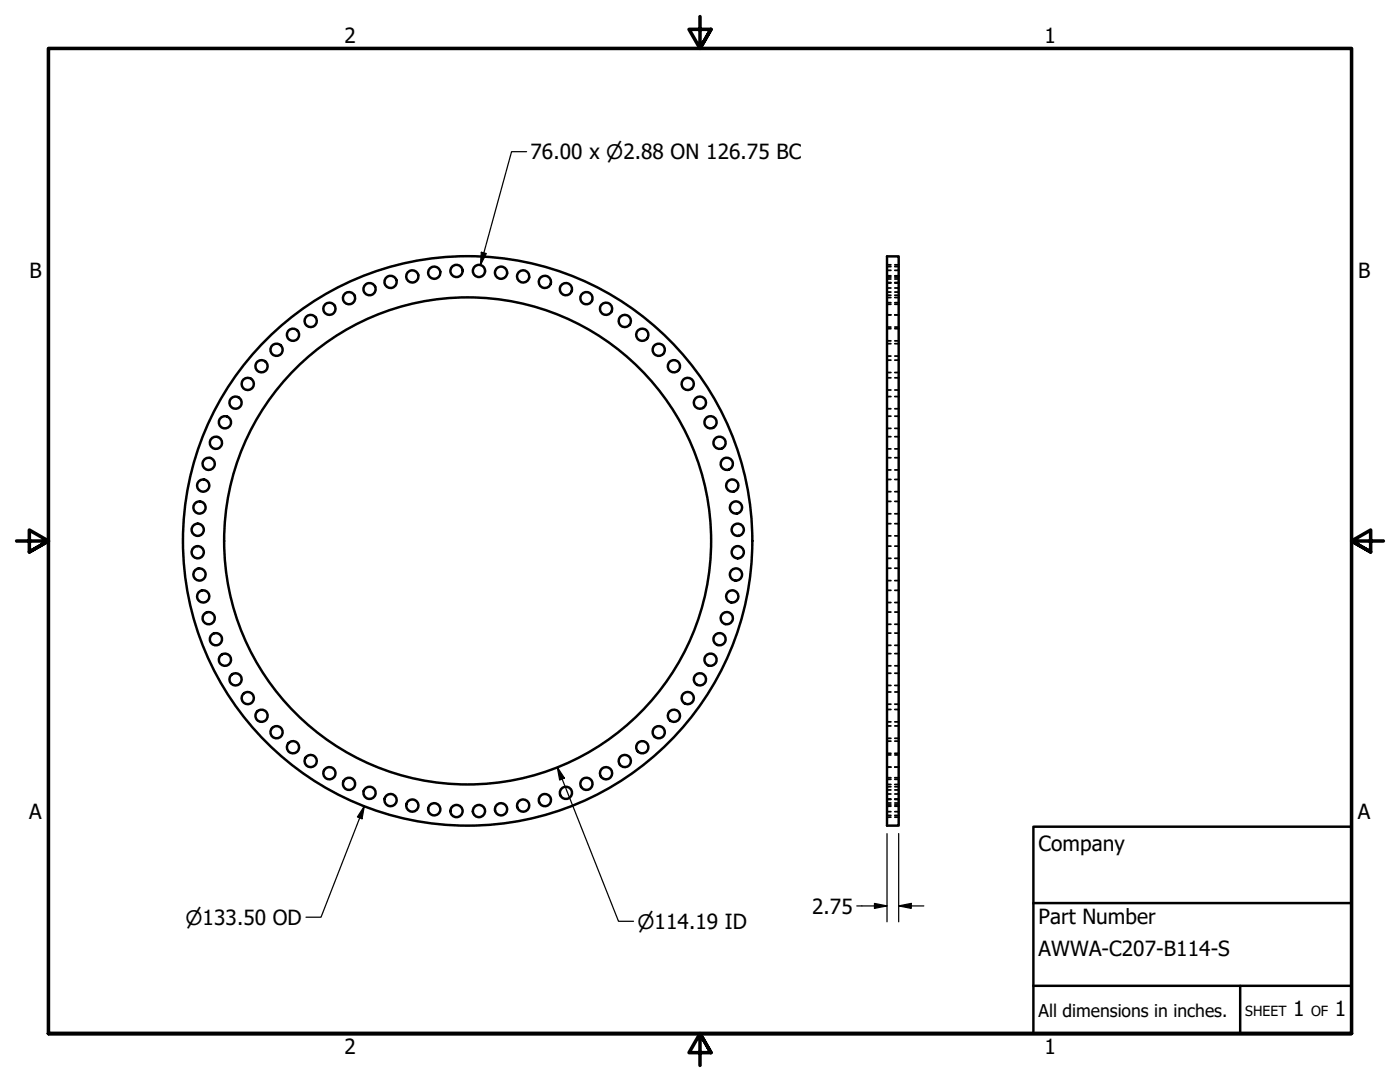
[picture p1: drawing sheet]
<svg xmlns="http://www.w3.org/2000/svg" width="279mm" height="216mm" viewBox="0 0 279 216" stroke-linecap="round" stroke-linejoin="round" font-family="sans-serif">
<!-- layer: Visible (ANSI) -->
<g fill="none" stroke="#000" stroke-width=".49">
<path d="M177 51.2h2.4v113.5h-2.4z"/>
<circle cx="69.7" cy="59.5" r="1.22"/>
<circle cx="73.7" cy="57.7" r="1.22"/>
<circle cx="77.9" cy="56.3" r="1.22"/>
<circle cx="82.3" cy="55.2" r="1.22"/>
<circle cx="86.7" cy="54.4" r="1.22"/>
<circle cx="91.1" cy="54.1" r="1.22"/>
<circle cx="95.6" cy="54.1" r="1.22"/>
<circle cx="100" cy="54.4" r="1.22"/>
<circle cx="104.4" cy="55.2" r="1.22"/>
<circle cx="108.7" cy="56.3" r="1.22"/>
<circle cx="112.9" cy="57.7" r="1.22"/>
<circle cx="117" cy="59.5" r="1.22"/>
<circle cx="49.4" cy="76.6" r="1.22"/>
<circle cx="52.2" cy="73.1" r="1.22"/>
<circle cx="55.2" cy="69.8" r="1.22"/>
<circle cx="58.5" cy="66.8" r="1.22"/>
<circle cx="62" cy="64" r="1.22"/>
<circle cx="65.7" cy="61.6" r="1.22"/>
<circle cx="120.9" cy="61.6" r="1.22"/>
<circle cx="124.7" cy="64" r="1.22"/>
<circle cx="128.2" cy="66.8" r="1.22"/>
<circle cx="131.5" cy="69.8" r="1.22"/>
<circle cx="134.5" cy="73.1" r="1.22"/>
<circle cx="137.2" cy="76.6" r="1.22"/>
<circle cx="40.6" cy="96.9" r="1.22"/>
<circle cx="41.6" cy="92.6" r="1.22"/>
<circle cx="43.1" cy="88.4" r="1.22"/>
<circle cx="44.9" cy="84.3" r="1.22"/>
<circle cx="47" cy="80.3" r="1.22"/>
<circle cx="139.7" cy="80.3" r="1.22"/>
<circle cx="141.8" cy="84.3" r="1.22"/>
<circle cx="143.6" cy="88.4" r="1.22"/>
<circle cx="145" cy="92.6" r="1.22"/>
<circle cx="146.1" cy="96.9" r="1.22"/>
<circle cx="39.5" cy="105.7" r="1.22"/>
<circle cx="39.5" cy="110.2" r="1.22"/>
<circle cx="39.8" cy="101.3" r="1.22"/>
<circle cx="39.8" cy="114.6" r="1.22"/>
<circle cx="40.6" cy="119" r="1.22"/>
<circle cx="93.3" cy="107.9" r="56.8"/>
<circle cx="93.3" cy="107.9" r="48.6"/>
<circle cx="146.1" cy="119" r="1.22"/>
<circle cx="146.9" cy="101.3" r="1.22"/>
<circle cx="146.9" cy="114.6" r="1.22"/>
<circle cx="147.2" cy="105.7" r="1.22"/>
<circle cx="147.2" cy="110.2" r="1.22"/>
<circle cx="41.6" cy="123.3" r="1.22"/>
<circle cx="43.1" cy="127.5" r="1.22"/>
<circle cx="44.9" cy="131.6" r="1.22"/>
<circle cx="47" cy="135.6" r="1.22"/>
<circle cx="49.4" cy="139.3" r="1.22"/>
<circle cx="137.2" cy="139.3" r="1.22"/>
<circle cx="139.7" cy="135.6" r="1.22"/>
<circle cx="141.8" cy="131.6" r="1.22"/>
<circle cx="143.6" cy="127.5" r="1.22"/>
<circle cx="145" cy="123.3" r="1.22"/>
<circle cx="52.2" cy="142.8" r="1.22"/>
<circle cx="55.2" cy="146.1" r="1.22"/>
<circle cx="58.5" cy="149.1" r="1.22"/>
<circle cx="62" cy="151.9" r="1.22"/>
<circle cx="65.7" cy="154.3" r="1.22"/>
<circle cx="69.7" cy="156.4" r="1.22"/>
<circle cx="73.7" cy="158.2" r="1.22"/>
<circle cx="77.9" cy="159.6" r="1.22"/>
<circle cx="108.7" cy="159.6" r="1.22"/>
<circle cx="112.9" cy="158.2" r="1.22"/>
<circle cx="117" cy="156.4" r="1.22"/>
<circle cx="121" cy="154.3" r="1.22"/>
<circle cx="124.7" cy="151.9" r="1.22"/>
<circle cx="128.2" cy="149.1" r="1.22"/>
<circle cx="131.5" cy="146.1" r="1.22"/>
<circle cx="134.5" cy="142.8" r="1.22"/>
<circle cx="82.3" cy="160.7" r="1.22"/>
<circle cx="86.7" cy="161.5" r="1.22"/>
<circle cx="91.1" cy="161.8" r="1.22"/>
<circle cx="95.6" cy="161.8" r="1.22"/>
<circle cx="100" cy="161.5" r="1.22"/>
<circle cx="104.4" cy="160.7" r="1.22"/>
</g>
<!-- layer: Hidden (ANSI) -->
<g fill="none" stroke="#000" stroke-width=".35">
<path d="M177 59.4h.8M177 55.7h.8M177 53.2h.8M177 56.4h.8M177 53.9h.8M177 57.5h.8M177 55h.8M177 58.9h.8M177 56.5h.8M177 58.3h.8M177 55.3h.8M177 52.8h.8"/>
<path d="M178.6 59.4h.8M178.6 55.7h.8M178.6 53.2h.8M178.6 56.4h.8M178.6 53.9h.8M178.6 57.5h.8M178.6 55h.8M178.6 58.9h.8M178.6 56.5h.8M178.6 58.3h.8M178.6 55.3h.8M178.6 52.8h.8"/>
<path d="M177 60.7h.8M177 62.8h.8M177 60.4h.8M177 65.3h.8M177 68h.8M177 65.6h.8M177 71h.8M177 68.6h.8M177 74.3h.8M177 71.9h.8M177 77.8h.8M177 75.4h.8"/>
<path d="M177 79.1h.8M178.6 60.7h.8M178.6 62.8h.8M178.6 60.4h.8M178.6 65.3h.8M178.6 68h.8M178.6 65.6h.8M178.6 71h.8M178.6 68.6h.8M178.6 74.3h.8M178.6 71.9h.8M178.6 77.8h.8"/>
<path d="M178.6 75.4h.8M178.6 79.1h.8M177 81.6h.8M177 85.5h.8M177 83h.8M177 89.6h.8M177 87.1h.8M177 93.8h.8M177 91.3h.8M177 98.1h.8M177 95.7h.8M178.6 81.6h.8"/>
<path d="M178.6 85.5h.8M178.6 83h.8M178.6 89.6h.8M178.6 87.1h.8M178.6 93.8h.8M178.6 91.3h.8M178.6 98.1h.8M178.6 95.7h.8M177 102.5h.8M177 100h.8M177 106.9h.8M177 104.5h.8"/>
<path d="M177 111.4h.8M177 109h.8M177 115.9h.8M177 113.4h.8M177 117.8h.8M178.6 102.5h.8M178.6 100h.8M178.6 106.9h.8M178.6 104.5h.8M178.6 111.4h.8M178.6 109h.8M178.6 115.9h.8"/>
<path d="M178.6 113.4h.8M178.6 117.8h.8M177 120.2h.8M177 124.6h.8M177 122.1h.8M177 128.8h.8M177 126.3h.8M177 132.9h.8M177 130.4h.8M177 136.8h.8M177 134.3h.8M177 138.1h.8"/>
<path d="M178.6 120.2h.8M178.6 124.6h.8M178.6 122.1h.8M178.6 128.8h.8M178.6 126.3h.8M178.6 132.9h.8M178.6 130.4h.8M178.6 136.8h.8M178.6 134.3h.8M178.6 138.1h.8M177 156.5h.8M177 140.5h.8"/>
<path d="M177 144h.8M177 141.6h.8M177 147.3h.8M177 144.9h.8M177 150.3h.8M177 147.9h.8M177 153.1h.8M177 150.6h.8M177 155.5h.8M177 157.6h.8M177 155.2h.8M177 159.4h.8"/>
<path d="M177 157h.8M177 158.4h.8M177 159.5h.8M178.6 156.5h.8M178.6 140.5h.8M178.6 144h.8M178.6 141.6h.8M178.6 147.3h.8M178.6 144.9h.8M178.6 150.3h.8M178.6 147.9h.8M178.6 153.1h.8"/>
<path d="M178.6 150.6h.8M178.6 155.5h.8M178.6 157.6h.8M178.6 155.2h.8M178.6 159.4h.8M178.6 157h.8M178.6 158.4h.8M178.6 159.5h.8M177 160.9h.8M177 162h.8M177 162.7h.8M177 160.2h.8"/>
<path d="M177 163.1h.8M177 160.6h.8M178.6 160.9h.8M178.6 162h.8M178.6 162.7h.8M178.6 160.2h.8M178.6 163.1h.8M178.6 160.6h.8"/>
</g>
<!-- layer: Border (ANSI) -->
<path d="M139.7 3.3v6.4l-2.2-3.8h4.4l-2.2 3.8 2.2-3.8M3.3 107.9h6.4l-3.8-2.1v4.3l3.8-2.2-3.8 2.2M276.1 107.9h-6.4l3.8-2.1v4.3l-3.8-2.2 3.8 2.2M9.7 206.2v-196.5h260v196.5h-260h260M141.9 210l-2.2-3.8 2.2 3.8h-4.4l2.2-3.8v6.4" fill="none" stroke="#000" stroke-width=".71"/>
<!-- layer: Title (ANSI) -->
<path d="M206.2 165h63.5v41.2h-63.5zM206.2 196.7h63.5M206.2 180.2h63.5M247.5 196.7v9.5" fill="none" stroke="#000" stroke-width=".49"/>
<!-- layer: Dimension (ANSI) -->
<path d="M105.1 30.3h-3l-6.2 22.6M96.1 50.3l.9 .3-1.1 2.3zM111.2 153.1l1.4 2.2-.9 .3zM111.2 153.1l12.2 30.7h3M72.7 160.9l-.5 2.5-.9-.4zM72.7 160.9l-8.6 22.1h-3M177 166.3v17.6M179.4 166.3v17.6M171 180.8h6M174.5 180.3l2.5 .5-2.5 .5zM179.4 180.8l2.5-.5v1zM179.4 180.8h5" fill="none" stroke="#000" stroke-width=".25"/>
<g fill="#000">
<path d="M96.1 50.3l.9 .3-1.1 2.3z" fill-rule="evenodd"/>
<path d="M111.2 153.1l1.4 2.2-.9 .3z" fill-rule="evenodd"/>
<path d="M72.7 160.9l-.5 2.5-.9-.4z" fill-rule="evenodd"/>
<path d="M174.5 180.3l2.5 .5-2.5 .5z" fill-rule="evenodd"/>
<path d="M179.4 180.8l2.5-.5v1z" fill-rule="evenodd"/>
</g>
<g font-size="4.2">
<text x="68.7" y="8.6">2</text>
<text x="208.4" y="8.6">1</text>
<text x="105.9" y="31.7">76.00 x ⌀2.88 ON 126.75 BC</text>
<text x="5.9" y="55.5">B</text>
<text x="271" y="55.5">B</text>
<text x="5.8" y="163.4">A</text>
<text x="271" y="163.4">A</text>
<text x="207.3" y="169.8">Company</text>
<text x="162.1" y="182.3">2.75</text>
<text x="207.3" y="184.4">Part Number</text>
<text x="207.3" y="190.7">AWWA-C207-B114-S</text>
<text x="258.1" y="202.8">1</text>
<text x="266.4" y="202.8">1</text>
<text x="68.7" y="210.3">2</text>
<text x="208.4" y="210.3">1</text>
</g>
<g font-size="4">
<text x="37" y="184.5">⌀133.50 OD</text>
<text x="127.2" y="185.3">⌀114.19 ID</text>
</g>
<text font-size="3.5" x="207.3" y="202.9">All dimensions in inches.</text>
<g font-size="2.8">
<text x="248.5" y="202.8">SHEET</text>
<text x="261.7" y="202.8">OF</text>
</g>
</svg>
